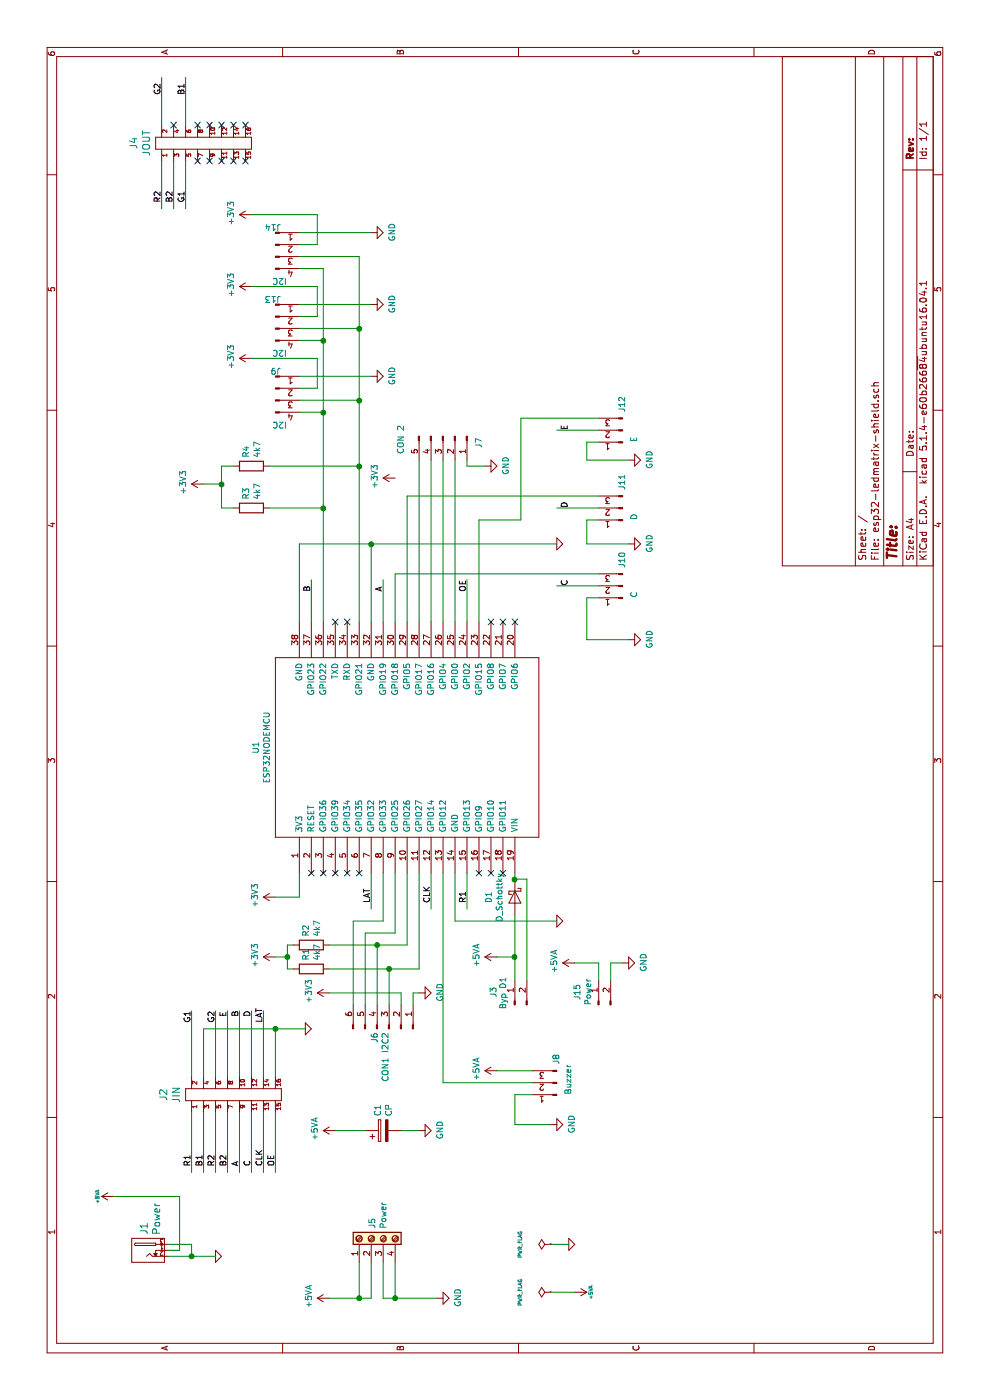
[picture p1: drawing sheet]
EESchema Schematic File Version 4
LIBS:esp32-ledmatrix-shield-cache
EELAYER 30 0
EELAYER END
$Descr A4 11693 8268
encoding utf-8
Sheet 1 1
Title ""
Date ""
Rev ""
Comp ""
Comment1 ""
Comment2 ""
Comment3 ""
Comment4 ""
$EndDescr
$Comp
L esp32-ledmatrix-shield-rescue:GND-power #PWR06
U 1 1
P 7150 4650
F 0 "#PWR06" H 7150 4650 30  0001 C CNN
F 1 "GND" H 7150 4580 30  0001 C CNN
F 2 "" H 7150 4650 50  0001 C CNN
F 3 "" H 7150 4650 50  0001 C CNN
	1    7150 4650
	1    0    0    -1  
$EndComp
$Comp
L esp32-ledmatrix-shield-rescue:GND-power #PWR05
U 1 1
P 4000 4650
F 0 "#PWR05" H 4000 4650 30  0001 C CNN
F 1 "GND" H 4000 4580 30  0001 C CNN
F 2 "" H 4000 4650 50  0001 C CNN
F 3 "" H 4000 4650 50  0001 C CNN
	1    4000 4650
	1    0    0    -1  
$EndComp
Wire Wire Line
	4400 3800 4000 3800
Wire Wire Line
	4000 3800 4000 4650
$Comp
L esp32-ledmatrix-shield-rescue:HEADER_8x2-w_connectors J2
U 1 1
P 2550 1950
F 0 "J2" H 2550 2537 60  0000 C CNN
F 1 "JIN" H 2550 2431 60  0000 C CNN
F 2 "Connector_PinSocket_2.54mm:PinSocket_2x08_P2.54mm_Vertical" H 2550 1950 60  0001 C CNN
F 3 "" H 2550 1950 60  0000 C CNN
	1    2550 1950
	1    0    0    -1  
$EndComp
$Comp
L esp32-ledmatrix-shield-rescue:HEADER_8x2-w_connectors J4
U 1 1
P 10500 1700
F 0 "J4" H 10500 2287 60  0000 C CNN
F 1 "JOUT" H 10500 2181 60  0000 C CNN
F 2 "Connector_PinHeader_2.54mm:PinHeader_2x08_P2.54mm_Vertical" H 10500 1700 60  0001 C CNN
F 3 "" H 10500 1700 60  0000 C CNN
	1    10500 1700
	1    0    0    -1  
$EndComp
$Comp
L esp32-ledmatrix-shield-rescue:GND-power #PWR03
U 1 1
P 3100 2550
F 0 "#PWR03" H 3100 2550 30  0001 C CNN
F 1 "GND" H 3100 2480 30  0001 C CNN
F 2 "" H 3100 2550 50  0001 C CNN
F 3 "" H 3100 2550 50  0001 C CNN
	1    3100 2550
	1    0    0    -1  
$EndComp
Wire Wire Line
	2700 1700 3100 1700
Wire Wire Line
	2700 2300 3100 2300
Connection ~ 3100 2300
Wire Wire Line
	3100 2300 3100 2550
$Comp
L esp32-ledmatrix-shield-rescue:GND-power #PWR01
U 1 1
P 1200 1800
F 0 "#PWR01" H 1200 1800 30  0001 C CNN
F 1 "GND" H 1200 1730 30  0001 C CNN
F 2 "" H 1200 1800 50  0001 C CNN
F 3 "" H 1200 1800 50  0001 C CNN
	1    1200 1800
	1    0    0    -1  
$EndComp
$Comp
L power:+5VA #PWR02
U 1 1
P 1700 950
F 0 "#PWR02" H 1700 1080 20  0001 C CNN
F 1 "+5VA" H 1700 1088 30  0000 C CNN
F 2 "" H 1700 950 50  0001 C CNN
F 3 "" H 1700 950 50  0001 C CNN
	1    1700 950 
	1    0    0    -1  
$EndComp
NoConn ~ 4400 2600
NoConn ~ 4400 2700
NoConn ~ 4400 2800
NoConn ~ 4400 2900
NoConn ~ 4400 3000
NoConn ~ 4400 4000
NoConn ~ 4400 4100
NoConn ~ 4400 4200
NoConn ~ 6500 2900
NoConn ~ 6500 2800
NoConn ~ 10350 2050
NoConn ~ 10350 1950
NoConn ~ 10350 1850
NoConn ~ 10350 1750
NoConn ~ 10350 1650
NoConn ~ 10650 1650
NoConn ~ 10650 1750
NoConn ~ 10650 1850
NoConn ~ 10650 1950
NoConn ~ 10650 2050
NoConn ~ 10650 1450
$Comp
L power:PWR_FLAG #FLG0101
U 1 1
P 900 4600
F 0 "#FLG0101" H 900 4870 30  0001 C CNN
F 1 "PWR_FLAG" H 900 4858 30  0000 C CNN
F 2 "" H 900 4600 50  0001 C CNN
F 3 "" H 900 4600 50  0001 C CNN
	1    900  4600
	1    0    0    -1  
$EndComp
$Comp
L power:PWR_FLAG #FLG0102
U 1 1
P 1300 4600
F 0 "#FLG0102" H 1300 4870 30  0001 C CNN
F 1 "PWR_FLAG" H 1300 4858 30  0000 C CNN
F 2 "" H 1300 4600 50  0001 C CNN
F 3 "" H 1300 4600 50  0001 C CNN
	1    1300 4600
	1    0    0    -1  
$EndComp
$Comp
L power:+5VA #PWR0101
U 1 1
P 900 4800
F 0 "#PWR0101" H 900 4930 20  0001 C CNN
F 1 "+5VA" H 900 4938 30  0000 C CNN
F 2 "" H 900 4800 50  0001 C CNN
F 3 "" H 900 4800 50  0001 C CNN
	1    900  4800
	-1   0    0    1   
$EndComp
$Comp
L esp32-ledmatrix-shield-rescue:GND-power #PWR0102
U 1 1
P 1300 4750
F 0 "#PWR0102" H 1300 4750 30  0001 C CNN
F 1 "GND" H 1300 4680 30  0001 C CNN
F 2 "" H 1300 4750 50  0001 C CNN
F 3 "" H 1300 4750 50  0001 C CNN
	1    1300 4750
	1    0    0    -1  
$EndComp
Wire Wire Line
	1300 4600 1300 4750
Wire Wire Line
	900  4600 900  4800
$Comp
L Connector:Screw_Terminal_01x04 J5
U 1 1
P 1350 3100
F 0 "J5" H 1430 3092 50  0000 L CNN
F 1 "Power" H 1430 3001 50  0000 L CNN
F 2 "TerminalBlock_Phoenix:TerminalBlock_Phoenix_MKDS-3-4-5.08_1x04_P5.08mm_Horizontal" H 1350 3100 50  0001 C CNN
F 3 "~" H 1350 3100 50  0001 C CNN
	1    1350 3100
	1    0    0    -1  
$EndComp
$Comp
L power:GND #PWR0103
U 1 1
P 850 3650
F 0 "#PWR0103" H 850 3400 50  0001 C CNN
F 1 "GND" H 855 3477 50  0000 C CNN
F 2 "" H 850 3650 50  0001 C CNN
F 3 "" H 850 3650 50  0001 C CNN
	1    850  3650
	1    0    0    -1  
$EndComp
$Comp
L power:+5VA #PWR0104
U 1 1
P 850 2750
F 0 "#PWR0104" H 850 2600 50  0001 C CNN
F 1 "+5VA" H 865 2923 50  0000 C CNN
F 2 "" H 850 2750 50  0001 C CNN
F 3 "" H 850 2750 50  0001 C CNN
	1    850  2750
	1    0    0    -1  
$EndComp
Wire Wire Line
	1150 3000 850  3000
Wire Wire Line
	850  3000 850  2750
Wire Wire Line
	1150 3100 850  3100
Wire Wire Line
	850  3100 850  3000
Connection ~ 850  3000
Wire Wire Line
	1150 3200 850  3200
Wire Wire Line
	850  3200 850  3300
Wire Wire Line
	1150 3300 850  3300
Connection ~ 850  3300
Wire Wire Line
	850  3300 850  3650
$Comp
L power:+5VA #PWR0105
U 1 1
P 3700 4150
F 0 "#PWR0105" H 3700 4000 50  0001 C CNN
F 1 "+5VA" H 3715 4323 50  0000 C CNN
F 2 "" H 3700 4150 50  0001 C CNN
F 3 "" H 3700 4150 50  0001 C CNN
	1    3700 4150
	1    0    0    -1  
$EndComp
Wire Wire Line
	6500 3500 7850 3500
Wire Wire Line
	6500 3600 7850 3600
Wire Wire Line
	6500 3700 7850 3700
Wire Wire Line
	6500 3800 7850 3800
$Comp
L power:GND #PWR0107
U 1 1
P 7800 4050
F 0 "#PWR0107" H 7800 3800 50  0001 C CNN
F 1 "GND" H 7805 3877 50  0000 C CNN
F 2 "" H 7800 4050 50  0001 C CNN
F 3 "" H 7800 4050 50  0001 C CNN
	1    7800 4050
	1    0    0    -1  
$EndComp
Wire Wire Line
	7800 4050 7800 3900
Wire Wire Line
	7800 3900 7850 3900
$Comp
L power:GND #PWR0108
U 1 1
P 3650 5200
F 0 "#PWR0108" H 3650 4950 50  0001 C CNN
F 1 "GND" H 3655 5027 50  0000 C CNN
F 2 "" H 3650 5200 50  0001 C CNN
F 3 "" H 3650 5200 50  0001 C CNN
	1    3650 5200
	1    0    0    -1  
$EndComp
$Comp
L Connector:Conn_01x05_Male J7
U 1 1
P 8050 3700
F 0 "J7" H 8150 4000 50  0000 R CNN
F 1 "CON 2" H 8200 3350 50  0000 R CNN
F 2 "Connector_PinHeader_2.54mm:PinHeader_1x05_P2.54mm_Vertical" H 8050 3700 50  0001 C CNN
F 3 "~" H 8050 3700 50  0001 C CNN
	1    8050 3700
	-1   0    0    1   
$EndComp
$Comp
L Connector:Conn_01x03_Male J8
U 1 1
P 2650 4650
F 0 "J8" V 2650 4500 50  0000 R CNN
F 1 "Buzzer" V 2550 4750 50  0000 R CNN
F 2 "Connector_PinHeader_2.54mm:PinHeader_1x03_P2.54mm_Vertical" H 2650 4650 50  0001 C CNN
F 3 "~" H 2650 4650 50  0001 C CNN
	1    2650 4650
	0    -1   -1   0   
$EndComp
$Comp
L esp32-ledmatrix-shield-rescue:ESP32NODEMCU-ESP32NODEMCU U1
U 1 1
P 5450 3400
F 0 "U1" H 5450 4665 50  0000 C CNN
F 1 "ESP32NODEMCU" H 5450 4574 50  0000 C CNN
F 2 "esp32-ledmatrix-shield:ESP32-DIP-38_1000_ELL" H 5450 3400 50  0001 C CNN
F 3 "DOCUMENTATION" H 5450 3400 50  0001 C CNN
	1    5450 3400
	1    0    0    -1  
$EndComp
Wire Wire Line
	4400 3700 2650 3700
Wire Wire Line
	2650 3700 2650 4450
$Comp
L power:+5VA #PWR0109
U 1 1
P 2750 4150
F 0 "#PWR0109" H 2750 4000 50  0001 C CNN
F 1 "+5VA" H 2765 4323 50  0000 C CNN
F 2 "" H 2750 4150 50  0001 C CNN
F 3 "" H 2750 4150 50  0001 C CNN
	1    2750 4150
	1    0    0    -1  
$EndComp
$Comp
L power:GND #PWR0110
U 1 1
P 2300 4600
F 0 "#PWR0110" H 2300 4350 50  0001 C CNN
F 1 "GND" H 2305 4427 50  0000 C CNN
F 2 "" H 2300 4600 50  0001 C CNN
F 3 "" H 2300 4600 50  0001 C CNN
	1    2300 4600
	1    0    0    -1  
$EndComp
Wire Wire Line
	2750 4150 2750 4450
Wire Wire Line
	2550 4450 2550 4300
Wire Wire Line
	2550 4300 2300 4300
Wire Wire Line
	2300 4300 2300 4600
Connection ~ 7150 3100
Wire Wire Line
	7150 2500 7150 3100
Wire Wire Line
	6500 2500 7150 2500
Wire Wire Line
	7150 3100 7150 4650
Wire Wire Line
	6500 3100 7150 3100
$Comp
L Connector:Conn_01x04_Male J9
U 1 1
P 8450 2300
F 0 "J9" H 8500 2450 50  0000 R CNN
F 1 "I2C" H 8550 2000 50  0000 R CNN
F 2 "Connector_PinHeader_2.54mm:PinHeader_1x04_P2.54mm_Vertical" H 8450 2300 50  0001 C CNN
F 3 "~" H 8450 2300 50  0001 C CNN
	1    8450 2300
	0    1    1    0   
$EndComp
$Comp
L power:GND #PWR0112
U 1 1
P 8550 3100
F 0 "#PWR0112" H 8550 2850 50  0001 C CNN
F 1 "GND" H 8555 2927 50  0000 C CNN
F 2 "" H 8550 3100 50  0001 C CNN
F 3 "" H 8550 3100 50  0001 C CNN
	1    8550 3100
	1    0    0    -1  
$EndComp
$Comp
L Device:D_Schottky D1
U 1 1
P 4200 4300
F 0 "D1" H 4200 4084 50  0000 C CNN
F 1 "D_Schottky" H 4200 4175 50  0000 C CNN
F 2 "Diode_THT:D_DO-15_P10.16mm_Horizontal" H 4200 4300 50  0001 C CNN
F 3 "~" H 4200 4300 50  0001 C CNN
	1    4200 4300
	-1   0    0    1   
$EndComp
Wire Wire Line
	3700 4150 3700 4300
Wire Wire Line
	3700 4300 4050 4300
Wire Wire Line
	4350 4300 4400 4300
NoConn ~ 6500 4100
NoConn ~ 6500 4200
NoConn ~ 6500 4300
Wire Wire Line
	2400 2000 1900 2000
Text Label 1950 2000 0    50   ~ 0
A
Wire Wire Line
	2400 2100 1900 2100
Text Label 1950 2100 0    50   ~ 0
C
Wire Wire Line
	2400 1600 1900 1600
Wire Wire Line
	2400 2200 1900 2200
Wire Wire Line
	2400 2300 1900 2300
Wire Wire Line
	10350 1350 9950 1350
Wire Wire Line
	10350 1450 9950 1450
Wire Wire Line
	10350 1550 9950 1550
Wire Wire Line
	10650 1350 11050 1350
Wire Wire Line
	10650 1550 11050 1550
Wire Wire Line
	2400 1700 1900 1700
Wire Wire Line
	2400 1800 1900 1800
Wire Wire Line
	2400 1900 1900 1900
Wire Wire Line
	2700 1600 3250 1600
Wire Wire Line
	2700 1800 3250 1800
Wire Wire Line
	2700 2000 3250 2000
Wire Wire Line
	2700 2100 3250 2100
Wire Wire Line
	2700 2200 3250 2200
Text Label 3200 2000 0    50   ~ 0
B
Text Label 3200 2100 0    50   ~ 0
D
Text Label 1950 1700 0    50   ~ 0
B1
Text Label 1950 1800 0    50   ~ 0
R2
Text Label 1950 1600 0    50   ~ 0
R1
Text Label 1950 1900 0    50   ~ 0
B2
Text Label 3150 1600 0    50   ~ 0
G1
Text Label 3150 1800 0    50   ~ 0
G2
Text Label 3150 2200 0    50   ~ 0
LAT
Text Label 1950 2200 0    50   ~ 0
CLK
Text Label 1950 2300 0    50   ~ 0
OE
Wire Wire Line
	4400 3100 4100 3100
Wire Wire Line
	4400 3600 4100 3600
Wire Wire Line
	4400 3900 4100 3900
Wire Wire Line
	6500 3900 6850 3900
Wire Wire Line
	6500 3200 6850 3200
Wire Wire Line
	6500 2600 6850 2600
Text Label 10000 1350 0    50   ~ 0
R2
Text Label 10000 1550 0    50   ~ 0
G1
Text Label 10900 1350 0    50   ~ 0
G2
Text Label 10900 1550 0    50   ~ 0
B1
Text Label 10000 1450 0    50   ~ 0
B2
Text Label 4150 3100 0    50   ~ 0
LAT
Text Label 6750 3200 0    50   ~ 0
A
Text Label 6750 2600 0    50   ~ 0
B
$Comp
L Connector:Conn_01x03_Male J10
U 1 1
P 6800 5200
F 0 "J10" V 6800 5050 50  0000 R CNN
F 1 "C" V 6700 5300 50  0000 R CNN
F 2 "Connector_PinHeader_2.54mm:PinHeader_1x03_P2.54mm_Vertical" H 6800 5200 50  0001 C CNN
F 3 "~" H 6800 5200 50  0001 C CNN
	1    6800 5200
	0    -1   -1   0   
$EndComp
$Comp
L Connector:Conn_01x03_Male J11
U 1 1
P 7450 5200
F 0 "J11" V 7450 5050 50  0000 R CNN
F 1 "D" V 7350 5300 50  0000 R CNN
F 2 "Connector_PinHeader_2.54mm:PinHeader_1x03_P2.54mm_Vertical" H 7450 5200 50  0001 C CNN
F 3 "~" H 7450 5200 50  0001 C CNN
	1    7450 5200
	0    -1   -1   0   
$EndComp
$Comp
L Connector:Conn_01x03_Male J12
U 1 1
P 8100 5200
F 0 "J12" V 8100 5050 50  0000 R CNN
F 1 "E" V 8000 5300 50  0000 R CNN
F 2 "Connector_PinHeader_2.54mm:PinHeader_1x03_P2.54mm_Vertical" H 8100 5200 50  0001 C CNN
F 3 "~" H 8100 5200 50  0001 C CNN
	1    8100 5200
	0    -1   -1   0   
$EndComp
Wire Wire Line
	6500 3300 6900 3300
Wire Wire Line
	6900 3300 6900 5000
Wire Wire Line
	6500 3400 7550 3400
Wire Wire Line
	7550 3400 7550 5000
Wire Wire Line
	6500 4000 7350 4000
Wire Wire Line
	7350 4000 7350 4350
Wire Wire Line
	7350 4350 8200 4350
Wire Wire Line
	8200 4350 8200 5000
$Comp
L power:GND #PWR0113
U 1 1
P 6350 5250
F 0 "#PWR0113" H 6350 5000 50  0001 C CNN
F 1 "GND" H 6355 5077 50  0000 C CNN
F 2 "" H 6350 5250 50  0001 C CNN
F 3 "" H 6350 5250 50  0001 C CNN
	1    6350 5250
	1    0    0    -1  
$EndComp
$Comp
L power:GND #PWR0114
U 1 1
P 7150 5250
F 0 "#PWR0114" H 7150 5000 50  0001 C CNN
F 1 "GND" H 7155 5077 50  0000 C CNN
F 2 "" H 7150 5250 50  0001 C CNN
F 3 "" H 7150 5250 50  0001 C CNN
	1    7150 5250
	1    0    0    -1  
$EndComp
$Comp
L power:GND #PWR0115
U 1 1
P 7850 5250
F 0 "#PWR0115" H 7850 5000 50  0001 C CNN
F 1 "GND" H 7855 5077 50  0000 C CNN
F 2 "" H 7850 5250 50  0001 C CNN
F 3 "" H 7850 5250 50  0001 C CNN
	1    7850 5250
	1    0    0    -1  
$EndComp
Wire Wire Line
	6350 5250 6350 4900
Wire Wire Line
	6350 4900 6700 4900
Wire Wire Line
	6700 4900 6700 5000
Wire Wire Line
	7150 5250 7150 4900
Wire Wire Line
	7150 4900 7350 4900
Wire Wire Line
	7350 4900 7350 5000
Wire Wire Line
	7850 5250 7850 4900
Wire Wire Line
	7850 4900 8000 4900
Wire Wire Line
	8000 4900 8000 5000
Wire Wire Line
	6800 5000 6800 4650
Wire Wire Line
	7450 5000 7450 4650
Wire Wire Line
	8100 5000 8100 4650
Text Label 6800 4750 0    50   ~ 0
C
Text Label 7450 4750 0    50   ~ 0
D
Text Label 8100 4750 0    50   ~ 0
E
Wire Wire Line
	3100 1700 3100 2300
Wire Wire Line
	2700 1900 3250 1900
Text Label 3200 1900 0    50   ~ 0
E
Text Label 6750 3900 0    50   ~ 0
OE
Text Label 4150 3600 0    50   ~ 0
CLK
Text Label 4150 3900 0    50   ~ 0
R1
Wire Wire Line
	1200 1400 1200 1600
$Comp
L esp32-ledmatrix-shield-rescue:dc_jack-w_connectors J1
U 1 1
P 1250 1250
F 0 "J1" V 1295 1122 60  0000 R CNN
F 1 "Power" V 1189 1122 60  0000 R CNN
F 2 "Connector_BarrelJack:BarrelJack_Horizontal" H 1250 1250 60  0001 C CNN
F 3 "" H 1250 1250 60  0000 C CNN
	1    1250 1250
	0    -1   -1   0   
$EndComp
Wire Wire Line
	1300 1400 1300 1600
Wire Wire Line
	1300 1600 1200 1600
Connection ~ 1200 1600
Wire Wire Line
	1200 1600 1200 1800
Wire Wire Line
	1250 1400 1250 1500
Wire Wire Line
	1250 1500 1700 1500
Wire Wire Line
	1700 1500 1700 950 
$Comp
L Connector:Conn_01x04_Male J13
U 1 1
P 9050 2300
F 0 "J13" H 9100 2450 50  0000 R CNN
F 1 "I2C" H 9150 2000 50  0000 R CNN
F 2 "Connector_PinHeader_2.54mm:PinHeader_1x04_P2.54mm_Vertical" H 9050 2300 50  0001 C CNN
F 3 "~" H 9050 2300 50  0001 C CNN
	1    9050 2300
	0    1    1    0   
$EndComp
$Comp
L Connector:Conn_01x04_Male J14
U 1 1
P 9650 2300
F 0 "J14" H 9700 2450 50  0000 R CNN
F 1 "I2C" H 9750 2000 50  0000 R CNN
F 2 "Connector_PinHeader_2.54mm:PinHeader_1x04_P2.54mm_Vertical" H 9650 2300 50  0001 C CNN
F 3 "~" H 9650 2300 50  0001 C CNN
	1    9650 2300
	0    1    1    0   
$EndComp
$Comp
L power:GND #PWR0116
U 1 1
P 9150 3100
F 0 "#PWR0116" H 9150 2850 50  0001 C CNN
F 1 "GND" H 9155 2927 50  0000 C CNN
F 2 "" H 9150 3100 50  0001 C CNN
F 3 "" H 9150 3100 50  0001 C CNN
	1    9150 3100
	1    0    0    -1  
$EndComp
$Comp
L power:GND #PWR0117
U 1 1
P 9750 3100
F 0 "#PWR0117" H 9750 2850 50  0001 C CNN
F 1 "GND" H 9755 2927 50  0000 C CNN
F 2 "" H 9750 3100 50  0001 C CNN
F 3 "" H 9750 3100 50  0001 C CNN
	1    9750 3100
	1    0    0    -1  
$EndComp
Wire Wire Line
	8550 2500 8550 3100
Wire Wire Line
	9150 2500 9150 3100
Wire Wire Line
	9750 2500 9750 3100
Wire Wire Line
	8450 2500 8450 2650
Wire Wire Line
	8450 2650 8700 2650
Wire Wire Line
	8700 2650 8700 2100
Wire Wire Line
	9050 2500 9050 2650
Wire Wire Line
	9050 2650 9300 2650
Wire Wire Line
	9300 2650 9300 2100
Wire Wire Line
	9650 2500 9650 2650
Wire Wire Line
	9650 2650 9900 2650
Wire Wire Line
	9900 2650 9900 2100
Wire Wire Line
	6500 2700 7450 2700
Wire Wire Line
	8250 2700 8250 2500
Wire Wire Line
	6500 3000 7800 3000
Wire Wire Line
	8350 3000 8350 2500
Wire Wire Line
	8250 2700 8850 2700
Wire Wire Line
	8850 2700 8850 2500
Connection ~ 8250 2700
Wire Wire Line
	8850 2700 9450 2700
Wire Wire Line
	9450 2700 9450 2500
Connection ~ 8850 2700
Wire Wire Line
	8350 3000 8950 3000
Wire Wire Line
	8950 3000 8950 2500
Connection ~ 8350 3000
Wire Wire Line
	8950 3000 9550 3000
Wire Wire Line
	9550 3000 9550 2500
Connection ~ 8950 3000
$Comp
L Device:CP C1
U 1 1
P 2250 3200
F 0 "C1" H 2368 3246 50  0000 L CNN
F 1 "CP" H 2368 3155 50  0000 L CNN
F 2 "Capacitor_THT:CP_Radial_D10.0mm_P5.00mm_P7.50mm" H 2288 3050 50  0001 C CNN
F 3 "~" H 2250 3200 50  0001 C CNN
	1    2250 3200
	1    0    0    -1  
$EndComp
$Comp
L power:GND #PWR0120
U 1 1
P 2250 3500
F 0 "#PWR0120" H 2250 3250 50  0001 C CNN
F 1 "GND" H 2255 3327 50  0000 C CNN
F 2 "" H 2250 3500 50  0001 C CNN
F 3 "" H 2250 3500 50  0001 C CNN
	1    2250 3500
	1    0    0    -1  
$EndComp
$Comp
L power:+5VA #PWR0121
U 1 1
P 2250 2800
F 0 "#PWR0121" H 2250 2650 50  0001 C CNN
F 1 "+5VA" H 2265 2973 50  0000 C CNN
F 2 "" H 2250 2800 50  0001 C CNN
F 3 "" H 2250 2800 50  0001 C CNN
	1    2250 2800
	1    0    0    -1  
$EndComp
Wire Wire Line
	2250 2800 2250 3050
Wire Wire Line
	2250 3350 2250 3500
$Comp
L Connector:Conn_01x02_Male J3
U 1 1
P 3300 4300
F 0 "J3" H 3408 4481 50  0000 C CNN
F 1 "Byp D1" H 3400 4400 50  0000 C CNN
F 2 "Connector_PinHeader_2.54mm:PinHeader_1x02_P2.54mm_Vertical" H 3300 4300 50  0001 C CNN
F 3 "~" H 3300 4300 50  0001 C CNN
	1    3300 4300
	1    0    0    -1  
$EndComp
$Comp
L Connector:Conn_01x02_Male J15
U 1 1
P 3300 5000
F 0 "J15" H 3408 5181 50  0000 C CNN
F 1 "Power" H 3408 5090 50  0000 C CNN
F 2 "Connector_PinHeader_2.54mm:PinHeader_1x02_P2.54mm_Vertical" H 3300 5000 50  0001 C CNN
F 3 "~" H 3300 5000 50  0001 C CNN
	1    3300 5000
	1    0    0    -1  
$EndComp
Wire Wire Line
	3500 4300 3700 4300
Connection ~ 3700 4300
Wire Wire Line
	3500 4400 4350 4400
Wire Wire Line
	4350 4400 4350 4300
Connection ~ 4350 4300
$Comp
L power:+5VA #PWR0122
U 1 1
P 3650 4800
F 0 "#PWR0122" H 3650 4650 50  0001 C CNN
F 1 "+5VA" H 3665 4973 50  0000 C CNN
F 2 "" H 3650 4800 50  0001 C CNN
F 3 "" H 3650 4800 50  0001 C CNN
	1    3650 4800
	1    0    0    -1  
$EndComp
Wire Wire Line
	3500 5000 3650 5000
Wire Wire Line
	3650 5000 3650 4800
Wire Wire Line
	3500 5100 3650 5100
Wire Wire Line
	3650 5100 3650 5200
$Comp
L power:+3V3 #PWR0106
U 1 1
P 3700 2300
F 0 "#PWR0106" H 3700 2150 50  0001 C CNN
F 1 "+3V3" H 3715 2473 50  0000 C CNN
F 2 "" H 3700 2300 50  0001 C CNN
F 3 "" H 3700 2300 50  0001 C CNN
	1    3700 2300
	1    0    0    -1  
$EndComp
$Comp
L power:+3V3 #PWR0111
U 1 1
P 7700 3300
F 0 "#PWR0111" H 7700 3150 50  0001 C CNN
F 1 "+3V3" H 7715 3473 50  0000 C CNN
F 2 "" H 7700 3300 50  0001 C CNN
F 3 "" H 7700 3300 50  0001 C CNN
	1    7700 3300
	1    0    0    -1  
$EndComp
$Comp
L power:+3V3 #PWR0118
U 1 1
P 8700 2100
F 0 "#PWR0118" H 8700 1950 50  0001 C CNN
F 1 "+3V3" H 8715 2273 50  0000 C CNN
F 2 "" H 8700 2100 50  0001 C CNN
F 3 "" H 8700 2100 50  0001 C CNN
	1    8700 2100
	1    0    0    -1  
$EndComp
$Comp
L power:+3V3 #PWR0119
U 1 1
P 9300 2100
F 0 "#PWR0119" H 9300 1950 50  0001 C CNN
F 1 "+3V3" H 9315 2273 50  0000 C CNN
F 2 "" H 9300 2100 50  0001 C CNN
F 3 "" H 9300 2100 50  0001 C CNN
	1    9300 2100
	1    0    0    -1  
$EndComp
$Comp
L power:+3V3 #PWR0123
U 1 1
P 9900 2100
F 0 "#PWR0123" H 9900 1950 50  0001 C CNN
F 1 "+3V3" H 9915 2273 50  0000 C CNN
F 2 "" H 9900 2100 50  0001 C CNN
F 3 "" H 9900 2100 50  0001 C CNN
	1    9900 2100
	1    0    0    -1  
$EndComp
$Comp
L Device:R R3
U 1 1
P 7450 2100
F 0 "R3" H 7520 2146 50  0000 L CNN
F 1 "4k7" H 7520 2055 50  0000 L CNN
F 2 "Resistor_SMD:R_1206_3216Metric" V 7380 2100 50  0001 C CNN
F 3 "~" H 7450 2100 50  0001 C CNN
	1    7450 2100
	1    0    0    -1  
$EndComp
$Comp
L Device:R R4
U 1 1
P 7800 2100
F 0 "R4" H 7870 2146 50  0000 L CNN
F 1 "4k7" H 7870 2055 50  0000 L CNN
F 2 "Resistor_SMD:R_1206_3216Metric" V 7730 2100 50  0001 C CNN
F 3 "~" H 7800 2100 50  0001 C CNN
	1    7800 2100
	1    0    0    -1  
$EndComp
$Comp
L Device:R R1
U 1 1
P 3600 2600
F 0 "R1" H 3670 2646 50  0000 L CNN
F 1 "4k7" H 3670 2555 50  0000 L CNN
F 2 "Resistor_SMD:R_1206_3216Metric" V 3530 2600 50  0001 C CNN
F 3 "~" H 3600 2600 50  0001 C CNN
	1    3600 2600
	1    0    0    -1  
$EndComp
$Comp
L Device:R R2
U 1 1
P 3800 2600
F 0 "R2" H 3870 2646 50  0000 L CNN
F 1 "4k7" H 3870 2555 50  0000 L CNN
F 2 "Resistor_SMD:R_1206_3216Metric" V 3730 2600 50  0001 C CNN
F 3 "~" H 3800 2600 50  0001 C CNN
	1    3800 2600
	1    0    0    -1  
$EndComp
Wire Wire Line
	3600 2450 3600 2400
Wire Wire Line
	3600 2400 3700 2400
Wire Wire Line
	3700 2400 3700 2300
Wire Wire Line
	3800 2450 3800 2400
Wire Wire Line
	3800 2400 3700 2400
Connection ~ 3700 2400
$Comp
L power:+3V3 #PWR0124
U 1 1
P 4200 2300
F 0 "#PWR0124" H 4200 2150 50  0001 C CNN
F 1 "+3V3" H 4215 2473 50  0000 C CNN
F 2 "" H 4200 2300 50  0001 C CNN
F 3 "" H 4200 2300 50  0001 C CNN
	1    4200 2300
	1    0    0    -1  
$EndComp
Wire Wire Line
	4400 2500 4200 2500
Wire Wire Line
	4200 2500 4200 2300
$Comp
L power:+3V3 #PWR0125
U 1 1
P 7650 1700
F 0 "#PWR0125" H 7650 1550 50  0001 C CNN
F 1 "+3V3" H 7665 1873 50  0000 C CNN
F 2 "" H 7650 1700 50  0001 C CNN
F 3 "" H 7650 1700 50  0001 C CNN
	1    7650 1700
	1    0    0    -1  
$EndComp
Wire Wire Line
	7450 1950 7450 1850
Wire Wire Line
	7450 1850 7650 1850
Wire Wire Line
	7650 1850 7650 1700
Wire Wire Line
	7800 1950 7800 1850
Wire Wire Line
	7800 1850 7650 1850
Connection ~ 7650 1850
Wire Wire Line
	7450 2250 7450 2700
Connection ~ 7450 2700
Wire Wire Line
	7450 2700 8250 2700
Wire Wire Line
	7800 2250 7800 3000
Connection ~ 7800 3000
Wire Wire Line
	7800 3000 8350 3000
$Comp
L Connector:Conn_01x06_Male J6
U 1 1
P 3100 3250
F 0 "J6" H 3072 3132 50  0000 R CNN
F 1 "CON1 I2C2" H 3072 3223 50  0000 R CNN
F 2 "Connector_PinHeader_2.54mm:PinHeader_1x06_P2.54mm_Vertical" H 3100 3250 50  0001 C CNN
F 3 "~" H 3100 3250 50  0001 C CNN
	1    3100 3250
	1    0    0    1   
$EndComp
Wire Wire Line
	4400 3200 4000 3200
Wire Wire Line
	4000 3200 4000 2950
Wire Wire Line
	4000 2950 3300 2950
Wire Wire Line
	4400 3300 3900 3300
Wire Wire Line
	3900 3300 3900 3050
Wire Wire Line
	3900 3050 3300 3050
Wire Wire Line
	4400 3400 3800 3400
Wire Wire Line
	4400 3500 3600 3500
$Comp
L power:+3V3 #PWR0126
U 1 1
P 3400 2750
F 0 "#PWR0126" H 3400 2600 50  0001 C CNN
F 1 "+3V3" H 3415 2923 50  0000 C CNN
F 2 "" H 3400 2750 50  0001 C CNN
F 3 "" H 3400 2750 50  0001 C CNN
	1    3400 2750
	1    0    0    -1  
$EndComp
$Comp
L power:GND #PWR0127
U 1 1
P 3400 3500
F 0 "#PWR0127" H 3400 3250 50  0001 C CNN
F 1 "GND" H 3405 3327 50  0000 C CNN
F 2 "" H 3400 3500 50  0001 C CNN
F 3 "" H 3400 3500 50  0001 C CNN
	1    3400 3500
	1    0    0    -1  
$EndComp
Wire Wire Line
	3300 3450 3400 3450
Wire Wire Line
	3400 3450 3400 3500
Wire Wire Line
	3300 3350 3400 3350
Wire Wire Line
	3400 3350 3400 2750
Wire Wire Line
	3600 2750 3600 3250
Wire Wire Line
	3800 2750 3800 3150
Wire Wire Line
	3300 3250 3600 3250
Connection ~ 3600 3250
Wire Wire Line
	3600 3250 3600 3500
Wire Wire Line
	3300 3150 3800 3150
Connection ~ 3800 3150
Wire Wire Line
	3800 3150 3800 3400
$EndSCHEMATC
